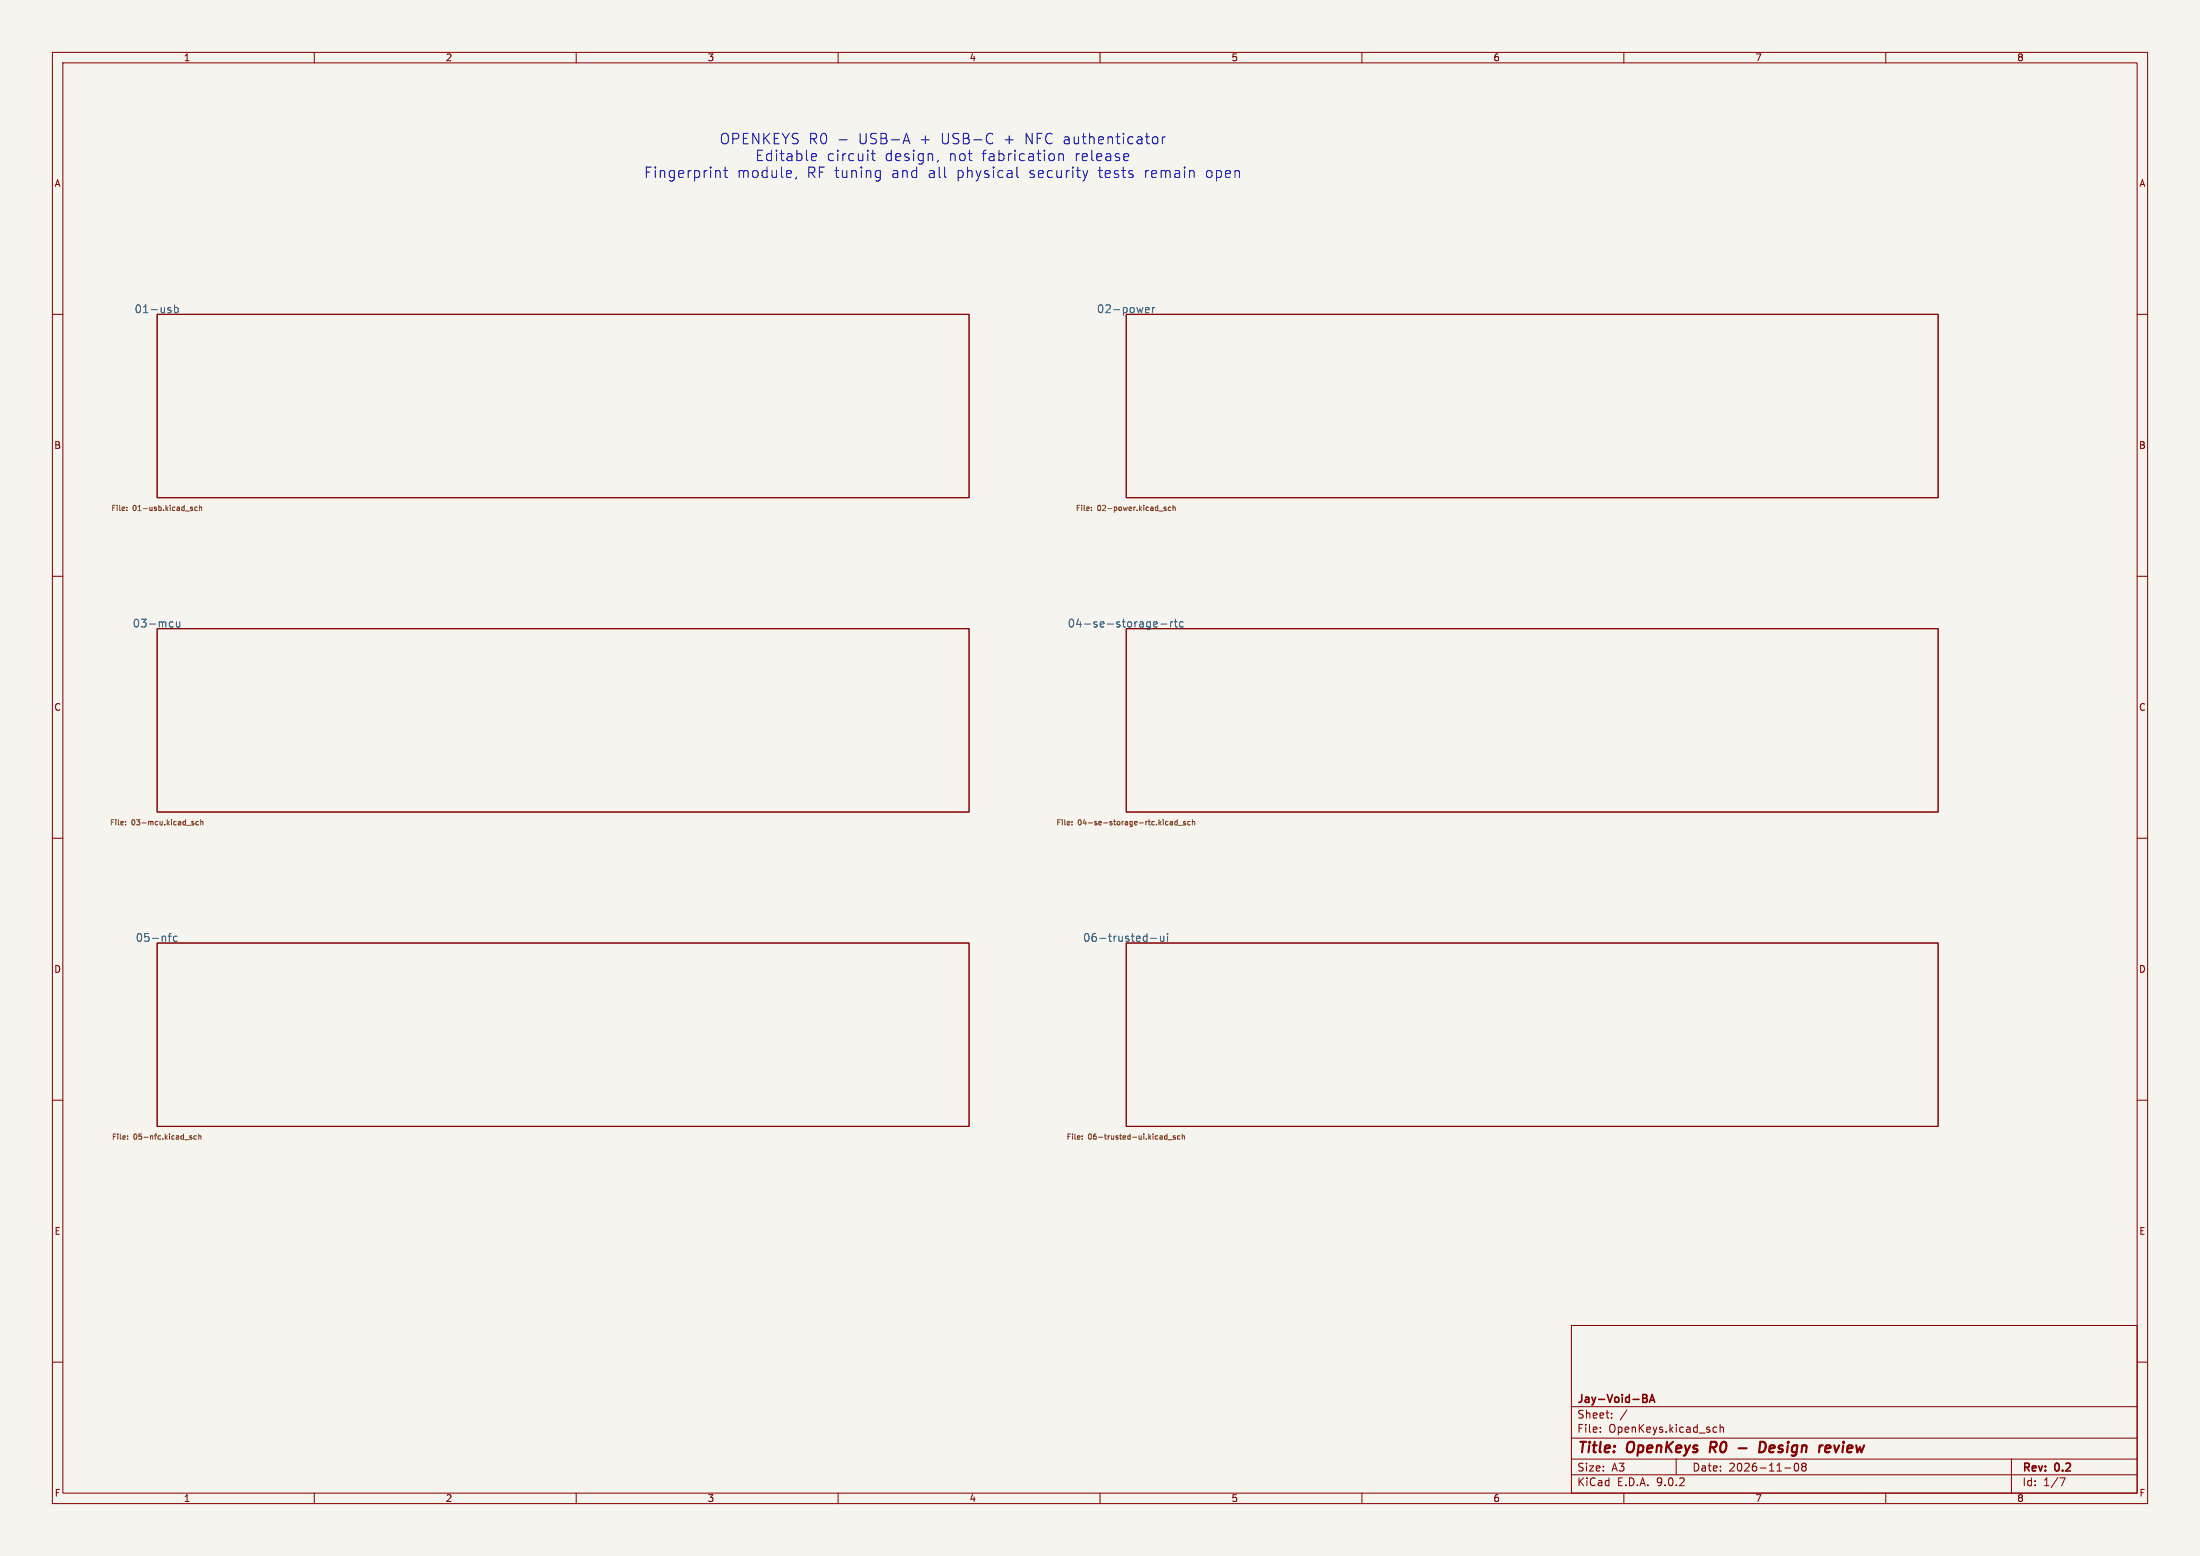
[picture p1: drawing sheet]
<svg xmlns="http://www.w3.org/2000/svg" width="420mm" height="297mm" viewBox="0 0 420 297" stroke-linecap="round" stroke-linejoin="round" font-family="sans-serif">
<path d="M0 0h420v297h-420z" fill="#f5f4ef" stroke="#f5f4ef" stroke-width=".19"/>
<g fill="none" stroke="#840000" stroke-width=".19">
<path d="M10 10h400v277h-400zM12 12h396v273h-396zM60 10v2M110 10v2M160 10v2M210 10v2M260 10v2M310 10v2M360 10v2M30 60h155v35h-155zM215 60h155v35h-155zM10 60h2"/>
<path d="M408 60h2M10 110h2M408 110h2M30 120h155v35h-155zM215 120h155v35h-155zM10 160h2M408 160h2M30 180h155v35h-155zM215 180h155v35h-155zM10 210h2M408 210h2M300 253h108v32h-108z"/>
<path d="M10 260h2M300 278.5h108M300 274.5h108M300 268.5h108M305.5 273.2v.2M305.5 272.5v.1M307.7 270.5v.2M307.7 269.8v.1M310.6 269.1l-1.3 1.9M320 278.5v3M327.2 273.3h.5M327.2 272.5h.5"/>
<path d="M328.4 272.5l.2-.1 .3 .1 .1 .9M328.4 271.9v1.5M342.7 279.4a.81 .81 0 0 0 .3 1.4l.2-.2 .2-.4-.2-.8M344 279.4l-.1 .2 .3 .3M344.2 279.9l-.3 .3 .1 .4 .2 .2 .5-.1 .1-.2-.1-.4-.2-.2M344.2 279.9h.3M344.7 279.4l.1 .2-.3 .3M384 278.5v6.5M408 260h2M60 285v2M110 285v2M160 285v2"/>
<path d="M210 285v2M260 285v2M300 281.5h108M310 285v2M340.7 280.2h1.2M360 285v2M393.2 282.1h1l-.6 1.5"/>
</g>
<path d="M326.6 275.2l-.2 2M331.9 276.4h1.5M336.1 275.2a.96 .96 0 0 1 1 .6 .96 .96 0 0 1-.3 1.1l-.5 .3h-.5zM348.5 277.1h.8M348.5 276.2l.3-.3h.4l.3 .3-.1 .1-.9 .2" fill="none" stroke="#840000" stroke-width=".4"/>
<path d="M313.6 266.2h.5l.2 .1 .1 .3-.3 .3M313.6 266.9h.5M314.1 266.9a.4 .4 0 0 1 .4 .4 .4 .4 0 0 1-.3 .4h-.6M314.9 267.7l.5-1.5 .5 1.5M315 267.3h.8" fill="none" stroke="#840000" stroke-width=".3"/>
<g fill="none" stroke="#006464" stroke-width=".19">
<path d="M32.6 59.3v.3M33.3 58.2v1.5M33.3 58.8l.4-.1 .3 .3-.1 .6h-.6M218.7 58.8l.5-.1 .2 .3-.7 .2M218.7 59.6h.6M220 58.7v1M220.5 58.7l-.3 .1-.2 .2M32.6 118.7l.4 .1M33 119.6l-.4 .1M33.7 118.7v.9l.4 .1 .2-.2M34.3 118.7v1M220.3 119.6h.6"/>
<path d="M220.3 118.8l.4-.1 .3 .3-.7 .2M221.6 119.1h1.1M223.5 118.7v1M223.9 118.7l-.3 .1-.1 .2M224.2 118.7h.5M224.4 118.2v1.3l.3 .2M225.9 118.8l-.4-.1-.3 .3 .1 .6h.6M32.1 178.7h.6M32.7 178.2l-.4 .2M33.8 178.8l-.4-.1-.3 .3 .1 .6h.6M219.7 179.1h1.1M221.5 178.7l.1 .9 .4 .1 .2-.2"/>
<path d="M222.2 178.7v1M222.9 178.2v.1M222.9 178.7v1"/>
</g>
<g fill="none" stroke="#725600" stroke-width=".19">
<path d="M24.2 97.4v.1M24.2 96.8v.1M36.5 97.1l.3 .2-.3 .2M36.5 96.8h.2M37.6 96.8h-.2l-.2 .2 .1 .4h.3M38.1 96.9l.4-.1v.7M38.1 96.5v1M208.4 97.4v.1M208.4 96.8v.1M222.3 97.1l.3 .1v.1l-.1 .2-.3-.1M222.3 96.8h.3M223.5 96.8h-.3l-.2 .2 .1 .4h.4"/>
<path d="M223.9 96.9l.4-.1 .1 .7M223.9 96.5v1M24 157.4v.1M24 156.8v.1M36.6 157.1l.4 .2v.1l-.3 .1M36.6 156.8h.4M37.9 156.8h-.3l-.2 .2 .1 .4h.4M38.3 156.9l.4-.1v.7M38.3 156.5v1M204.6 157.4v.1M204.6 156.8v.1M223.4 156.8h.4v.7"/>
<path d="M223.8 157l-.4 .2 .1 .3 .3-.1M224.7 156.8h-.2l-.2 .2 .1 .4h.3M224.7 156.5v1M225 157.5h.7M226.3 156.8h-.2l-.2 .1 .1 .2 .3 .1v.2h-.4M227.2 156.8h-.3l-.2 .2 .1 .4h.4M227.6 156.9l.4-.1 .1 .7M227.6 156.5v1M24.4 217.4v.1M24.4 216.8v.1M36.3 217.1l.3 .2v.1l-.3 .1M36.3 216.8h.3"/>
<path d="M37.5 216.8h-.3l-.2 .2 .1 .4h.4M37.9 216.9l.4-.1 .1 .7M37.9 216.5v1M206.6 217.4v.1M206.6 216.8v.1M222.5 216.8h.3M222.8 217.4l-.3 .1M222.8 216.5v1M223 217.5h.8M224.4 216.8h-.3l-.1 .1v.2l.4 .1v.2h-.4M225.3 216.8h-.3l-.2 .2 .1 .4h.4M225.7 216.9l.4-.1v.7"/>
<path d="M225.7 216.5v1"/>
</g>
<g fill="none" stroke="#0000c2" stroke-width=".19">
<path d="M136.9 32.6h.3l.3 .2v1.1M138.1 32.6h.8M138.4 31.9v1.7l.1 .2 .4 .1M152 33.8l-.1 .4M155 30.6h.8M155 29.4l.6-.1 .2 .1 .1 .4-1 .2M160.2 26.7h1.5M166.3 29.3h.8M166.6 28.7v1.7l.1 .2 .4 .1M167.5 32.6h.5M168 33.8l-.5 .1M168 32.6v1.6l-.3 .4"/>
<path d="M172.6 26.9h.9M173 25.4l.7 2M179.1 30.6l-.2 .4M189.1 25.4l.4 .2M189.5 27.3l-.4 .1M194.1 31.9v1.7l.3 .3M201.1 29.4l.2 .3v.6l-.2 .3M202.1 29.5a.5 .5 0 0 1 .9 .1v1.1M202.1 29.3v1.4M206.7 32.6l.5 1.3M207.2 33.9l-.2 .5M207.7 32.6l-.5 1.3"/>
<path d="M215.2 29.3l.2 .1 .1 .4-1 .2M215.4 30.6l-.2 .1M220.2 26.2a.54 .54 0 0 1 .8 .3v.6a.54 .54 0 0 1-.8 .3M221.9 26.1v1.3M222.5 26.1l-.4 .1-.2 .3"/>
</g>
<g font-size="2.8" fill="#0000c2">
<text x="137.3" y="27.8">OPENKEYS R0 -</text>
<text x="163.9" y="27.8">USB-A</text>
<text x="175.6" y="27.8">+</text>
<text x="179.7" y="27.8">USB-C</text>
<text x="191.7" y="27.8">+</text>
<text x="195.8" y="27.8">NFC authenticator</text>
<text x="122.9" y="34.2">Fingerprint</text>
<text x="140.6" y="34.2">module,</text>
<text x="144.1" y="31">Editable</text>
<text x="154" y="34.2">RF tuning</text>
<text x="157.8" y="31">circuit</text>
<text x="168.9" y="31">design,</text>
<text x="170.2" y="34.2">and</text>
<text x="177.3" y="34.2">all</text>
<text x="181.1" y="31">not</text>
<text x="182.7" y="34.2">physical</text>
<text x="187.5" y="31">fabrication</text>
<text x="196.6" y="34.2">security</text>
<text x="205.3" y="31">release</text>
<text x="209.9" y="34.2">tests</text>
<text x="218.7" y="34.2">remain</text>
<text x="230.5" y="34.2">open</text>
</g>
<g font-size="2.8" fill="#840000">
<text x="301" y="277.9">Title:</text>
<text x="310.6" y="277.9">OpenKeys</text>
<text x="327.3" y="277.9">R0</text>
<text x="338.3" y="277.9">Design</text>
<text x="350.5" y="277.9">review</text>
</g>
<g font-size="2.1" fill="#006464">
<text x="25.6" y="60">01-usb</text>
<text x="209.3" y="60">02-power</text>
<text x="25.2" y="120">03-mcu</text>
<text x="203.7" y="120">04-se-storage-rtc</text>
<text x="25.8" y="180">05-nfc</text>
<text x="206.7" y="180">06-trusted-ui</text>
</g>
<g font-size="2.1" fill="#840000">
<text x="301" y="268.2">Jay-Void-BA</text>
<text x="301" y="273.7">File:</text>
<text x="301" y="271">Sheet:</text>
<text x="307.1" y="273.7">OpenKeys.kicad_sch</text>
<text x="301" y="281.1">Size:</text>
<text x="307.6" y="281.1">A3</text>
<text x="323" y="281.1">Date:</text>
<text x="330" y="281.1">2026-11-08</text>
<text x="386" y="281.3">Rev:</text>
<text x="392.4" y="281.3">0.2</text>
<text x="301" y="283.9">KiCad</text>
<text x="308.7" y="283.9">E.D.A.</text>
<text x="316.3" y="283.9">9.0.2</text>
<text x="386" y="283.9">Id:</text>
<text x="390.1" y="283.9">1/7</text>
</g>
<g font-size="1.8" fill="#840000">
<text x="35" y="11.9">1</text>
<text x="85" y="11.9">2</text>
<text x="135" y="11.9">3</text>
<text x="185" y="11.9">4</text>
<text x="235" y="11.9">5</text>
<text x="285" y="11.9">6</text>
<text x="335" y="11.9">7</text>
<text x="385" y="11.9">8</text>
<text x="10.3" y="35.9">A</text>
<text x="408.3" y="35.9">A</text>
<text x="10.3" y="85.9">B</text>
<text x="408.2" y="85.9">B</text>
<text x="10.3" y="135.9">C</text>
<text x="408.2" y="135.9">C</text>
<text x="10.3" y="185.9">D</text>
<text x="408.2" y="185.9">D</text>
<text x="10.3" y="235.9">E</text>
<text x="408.3" y="235.9">E</text>
<text x="10.3" y="285.9">F</text>
<text x="35" y="286.9">1</text>
<text x="85" y="286.9">2</text>
<text x="135" y="286.9">3</text>
<text x="185" y="286.9">4</text>
<text x="235" y="286.9">5</text>
<text x="285" y="286.9">6</text>
<text x="335" y="286.9">7</text>
<text x="385" y="286.9">8</text>
<text x="408.3" y="285.9">F</text>
</g>
<g font-size="1.4" fill="#725600">
<text x="21.1" y="97.7">File:</text>
<text x="25.3" y="97.7">01-usb.kicad_sch</text>
<text x="205.3" y="97.7">File:</text>
<text x="209.5" y="97.7">02-power.kicad_sch</text>
<text x="20.9" y="157.7">File:</text>
<text x="25.1" y="157.7">03-mcu.kicad_sch</text>
<text x="201.6" y="157.7">File:</text>
<text x="205.8" y="157.7">04-se-storage-rtc.kicad_sch</text>
<text x="21.3" y="217.7">File:</text>
<text x="25.5" y="217.7">05-nfc.kicad_sch</text>
<text x="203.5" y="217.7">File:</text>
<text x="207.7" y="217.7">06-trusted-ui.kicad_sch</text>
</g>
</svg>
